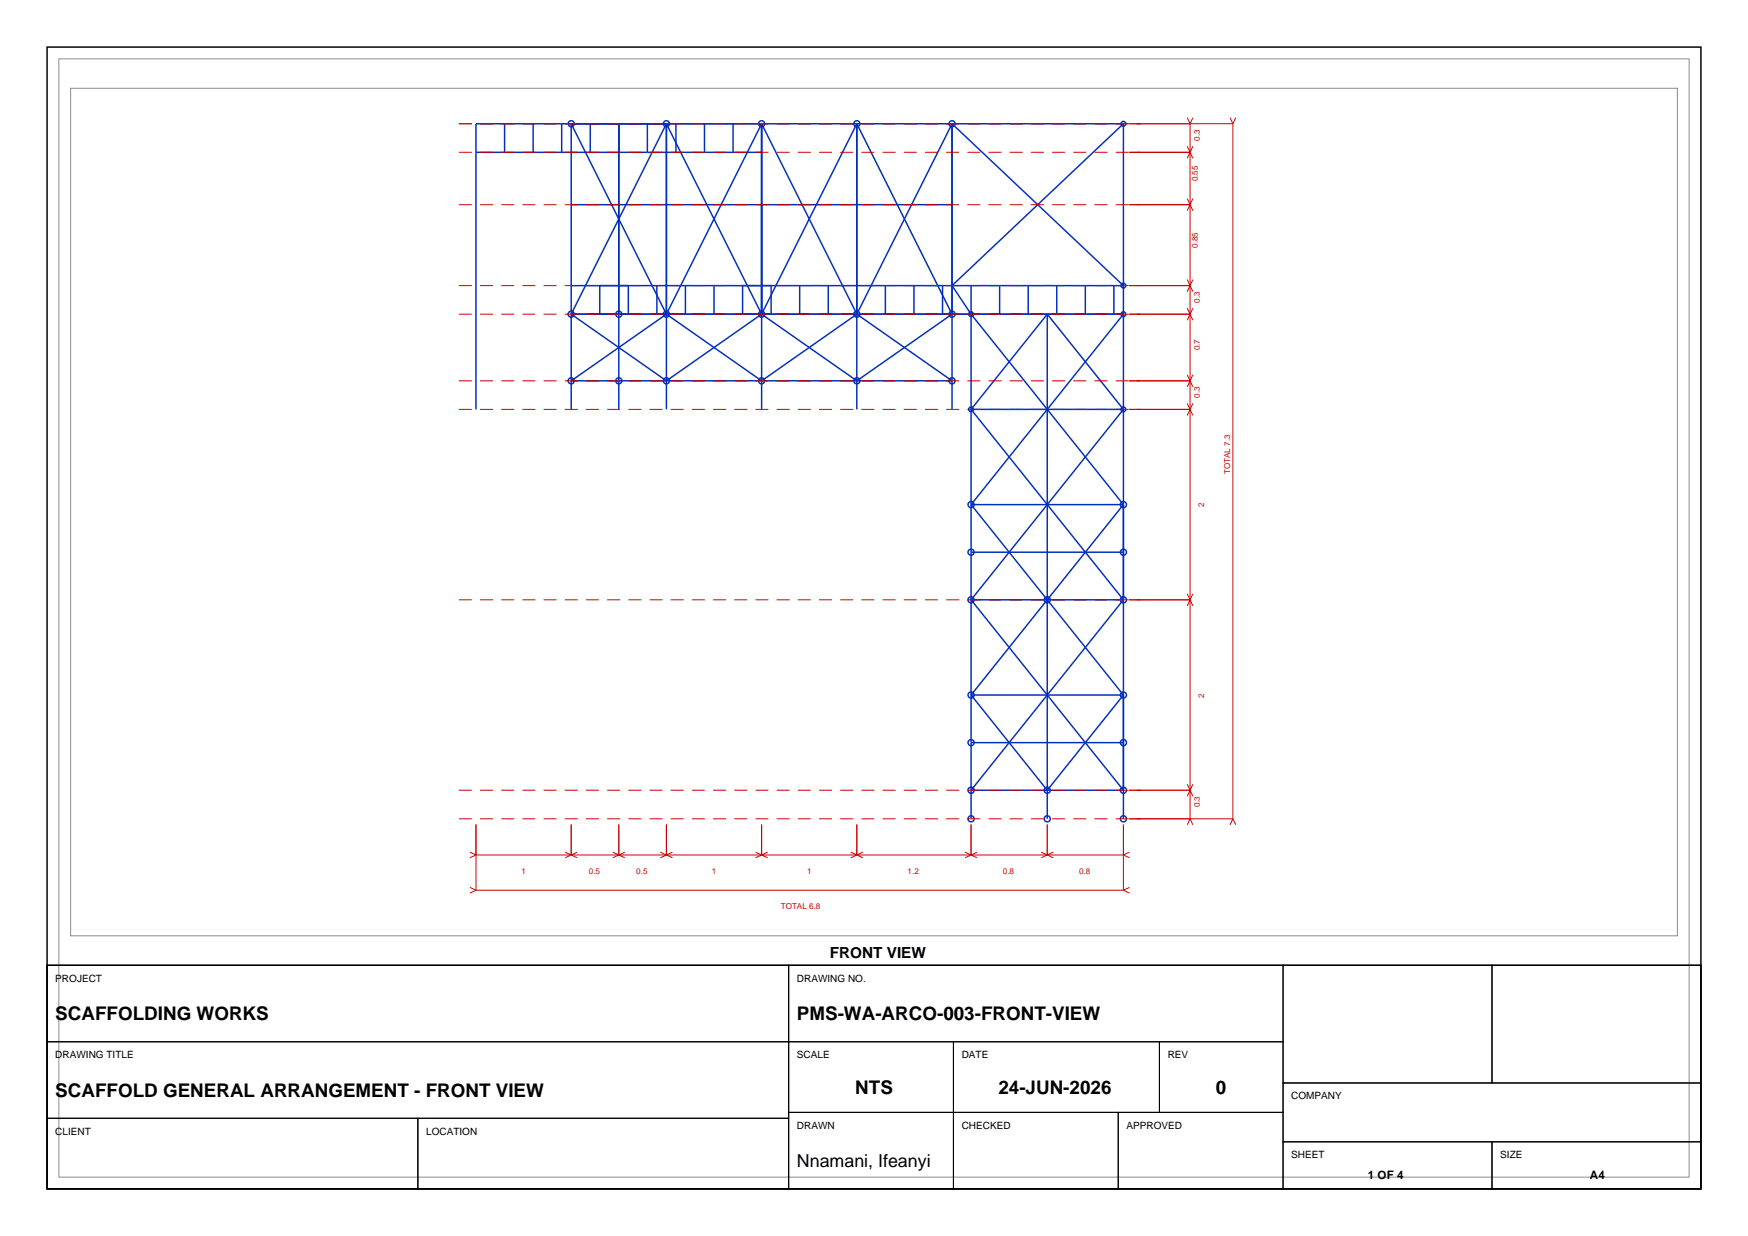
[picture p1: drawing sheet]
<svg xmlns="http://www.w3.org/2000/svg" width="297mm" height="210mm" viewBox="0 0 297 210" stroke-linecap="round" stroke-linejoin="round" font-family="sans-serif">
<path d="M8 8h281v194h-281zM8 164h281v38h-281z" fill="none" stroke="#000" stroke-width=".25"/>
<path d="M10 10h277v190h-277zM12 15h273v144h-273z" fill="none" stroke="#8c8c8c" stroke-width=".17"/>
<g fill="none" stroke="#002ebf" stroke-width=".25">
<path d="M80.9 25.9h48.5M85.7 21v4.9M90.6 21v4.9M95.4 21v4.9M97.1 34.8h64.7M100.3 21v4.9M105.1 21v48.6M110 21v4.9M113.2 21v48.6M113.2 21l-16.1 32.4M113.2 21l16.2 32.4M114.8 21v4.9"/>
<path d="M119.7 21v4.9M124.6 21v4.9M129.4 21v48.6M129.4 21l-16.2 32.4M129.4 21l16.2 32.4M145.6 21v48.6M145.6 21l-16.2 32.4M145.6 21l16.2 32.4-16.2 11.3-16.2-11.3M161.8 21v48.6M161.8 21l29.1 27.5h-93.8M161.8 21l-16.2 32.4M190.9 21h-110v48.6"/>
<path d="M190.9 21v118.1M190.9 21l-29.1 27.5 3.2 4.9 25.9 32.3M97.1 53.4h93.8l-25.9 32.3M97.1 53.4l16.1 11.3 16.2-11.3M101.9 48.5v4.9M106.8 48.5v4.9M111.6 48.5v4.9M113.2 53.4l-16.1 11.3h64.7l-16.2-11.3M113.2 53.4l-16.1-32.4v48.6M113.2 53.4l16.2 11.3 16.2-11.3M116.5 48.5v4.9M121.3 48.5v4.9"/>
<path d="M126.2 48.5v4.9M131 48.5v4.9M135.9 48.5v4.9M140.7 48.5v4.9M150.4 48.5v4.9M155.3 48.5v4.9M160.1 48.5v4.9M165 48.5v90.6M169.8 48.5v4.9M174.7 48.5v4.9M177.9 53.4v85.7M177.9 53.4l-12.9 16.2"/>
<path d="M177.9 53.4l13 16.2M179.6 48.5v4.9M184.4 48.5v4.9M189.3 48.5v4.9M165 69.6h25.9M165 69.6l25.9 32.3M190.9 69.6l-25.9 32.3M165 93.8h25.9M165 85.7h25.9M165 85.7l25.9 32.4M190.9 85.7l-25.9 32.4M165 101.9l25.9 32.4h-25.9l25.9-32.4"/>
<path d="M165 101.9h25.9M165 118.1h25.9M165 118.1l12.9 16.2 13-16.2M165 126.2h25.9"/>
<circle cx="97.1" cy="21" r=".52"/>
<circle cx="113.2" cy="21" r=".52"/>
<circle cx="129.4" cy="21" r=".52"/>
<circle cx="145.6" cy="21" r=".52"/>
<circle cx="161.8" cy="21" r=".52"/>
<circle cx="190.9" cy="21" r=".4"/>
<circle cx="97.1" cy="53.4" r=".52"/>
<circle cx="105.1" cy="53.4" r=".52"/>
<circle cx="113.2" cy="53.4" r=".52"/>
<circle cx="129.4" cy="53.4" r=".52"/>
<circle cx="145.6" cy="53.4" r=".52"/>
<circle cx="161.8" cy="53.4" r=".52"/>
<circle cx="165" cy="53.4" r=".4"/>
<circle cx="190.9" cy="48.5" r=".4"/>
<circle cx="190.9" cy="53.4" r=".4"/>
<circle cx="97.1" cy="64.7" r=".52"/>
<circle cx="105.1" cy="64.7" r=".52"/>
<circle cx="113.2" cy="64.7" r=".52"/>
<circle cx="129.4" cy="64.7" r=".52"/>
<circle cx="145.6" cy="64.7" r=".52"/>
<circle cx="161.8" cy="64.7" r=".52"/>
<circle cx="165" cy="69.6" r=".4"/>
<circle cx="190.9" cy="69.6" r=".4"/>
<circle cx="165" cy="93.8" r=".52"/>
<circle cx="165" cy="85.7" r=".52"/>
<circle cx="190.9" cy="93.8" r=".52"/>
<circle cx="190.9" cy="85.7" r=".52"/>
<circle cx="165" cy="101.9" r=".52"/>
<circle cx="165" cy="118.1" r=".52"/>
<circle cx="177.9" cy="101.9" r=".52"/>
<circle cx="190.9" cy="101.9" r=".52"/>
<circle cx="190.9" cy="118.1" r=".52"/>
<circle cx="165" cy="139.1" r=".52"/>
<circle cx="165" cy="134.3" r=".52"/>
<circle cx="165" cy="126.2" r=".52"/>
<circle cx="177.9" cy="139.1" r=".52"/>
<circle cx="177.9" cy="134.3" r=".52"/>
<circle cx="190.9" cy="139.1" r=".52"/>
<circle cx="190.9" cy="134.3" r=".52"/>
<circle cx="190.9" cy="126.2" r=".52"/>
</g>
<path d="M78 34.8h115.8M78 25.9h115.8M78 21h115.8M78 53.4h115.8M78 48.5h115.8M78 69.6h115.8M78 64.7h115.8M78 101.9h115.8M78 139.1h115.8M78 134.3h115.8" fill="none" stroke="#c00" stroke-width=".17" stroke-dasharray="2.2 1.4" stroke-linecap="butt"/>
<g fill="none" stroke="#c00" stroke-width=".17">
<path d="M201.7 20l.5 1M202.7 20l-.5 1M209 20l.5 1M210 20l-.5 1M191.8 34.8h10.4M191.8 25.9h10.4M191.8 21h17.7M201.7 33.8l1 2M201.7 24.9l1 2M202.2 21v118.1M202.7 33.8l-1 2M202.7 24.9l-1 2"/>
<path d="M209.5 21v118.1M191.8 53.4h10.4M191.8 48.5h10.4M201.7 52.4l1 2M201.7 47.5l1 2.1M202.7 52.4l-1 2M202.7 47.5l-1 2.1M191.8 69.6h10.4M191.8 64.7h10.4M201.7 68.5l1 2.1M201.7 63.7l1 2M202.7 68.5l-1 2.1"/>
<path d="M202.7 63.7l-1 2M191.8 101.9h10.4M201.7 100.9l1 2M202.7 100.9l-1 2M191.8 139.1h17.7M191.8 134.3h10.4M201.7 133.2l1 2.1M202.2 139.1l-.5 1M202.2 139.1l.5 1M202.7 133.2l-1 2.1M209.5 139.1l-.5 1M209.5 139.1l.5 1"/>
<path d="M79.8 144.8l1.1 .5M79.8 150.8l1.1 .4M80.9 140.1v11.1M80.9 145.3h110M80.9 145.3l-1.1 .4M80.9 151.2h110M80.9 151.2l-1.1 .5M96 144.8l2.1 .9M97.1 140.1v5.2M98.1 144.8l-2.1 .9M104.1 144.8l2.1 .9M105.1 140.1v5.2"/>
<path d="M105.1 145.3l-1 .4M106.2 144.8l-1.1 .5M112.2 144.8l2.1 .9M113.2 140.1v5.2M114.3 144.8l-2.1 .9M128.4 144.8l2 .9M129.4 140.1v5.2M130.4 144.8l-2 .9M144.6 144.8l2 .9M145.6 140.1v5.2M146.6 144.8l-2 .9M164 144.8l2 .9"/>
<path d="M165 140.1v5.2M166 144.8l-2 .9M176.9 144.8l2.1 .9M177.9 140.1v5.2M179 144.8l-2.1 .9M190.9 140.1v11.1M190.9 145.3l1 .4M190.9 151.2l1 .5M191.9 144.8l-1 .5M191.9 150.8l-1 .4"/>
</g>
<g fill="none" stroke="#000" stroke-width=".18">
<path d="M8 164h126v13h-126zM8 177h126v13h-126zM134 164h84v13h-84zM134 177h28v12h-28zM162 177h35v12h-35zM197 177h21v12h-21zM218 164h35.5v20h-35.5zM253.5 164h35.5v20h-35.5zM8 190h63v12h-63zM71 190h63v12h-63zM134 189h28v13h-28zM162 189h28v13h-28z"/>
<path d="M190 189h28v13h-28zM218 184h71v10h-71zM218 194h35.5v8h-35.5zM253.5 194h35.5v8h-35.5z"/>
</g>
<g font-size="3.2">
<text x="9.4" y="173.3">SCAFFOLDING WORKS</text>
<text x="135.4" y="173.3">PMS-WA-ARCO-003-FRONT-VIEW</text>
<text x="145.3" y="185.8">NTS</text>
<text x="169.6" y="185.8">24-JUN-2026</text>
<text x="206.6" y="185.8">0</text>
<text x="9.4" y="186.3">SCAFFOLD GENERAL ARRANGEMENT - FRONT VIEW</text>
</g>
<text font-size="3" x="135.4" y="198.3">Nnamani, Ifeanyi</text>
<text font-size="2.6" x="141" y="162.8">FRONT VIEW</text>
<g font-size="2">
<text x="232.4" y="200.2">1 OF 4</text>
<text x="270.1" y="200.2">A4</text>
</g>
<g font-size="1.7">
<text x="9.4" y="166.8">PROJECT</text>
<text x="135.4" y="166.8">DRAWING NO.</text>
<text x="9.4" y="179.8">DRAWING TITLE</text>
<text x="135.4" y="179.8">SCALE</text>
<text x="163.4" y="179.8">DATE</text>
<text x="198.4" y="179.8">REV</text>
<text x="135.4" y="191.8">DRAWN</text>
<text x="163.4" y="191.8">CHECKED</text>
<text x="191.4" y="191.8">APPROVED</text>
<text x="219.4" y="186.8">COMPANY</text>
<text x="9.4" y="192.8">CLIENT</text>
<text x="72.4" y="192.8">LOCATION</text>
<text x="219.4" y="196.8">SHEET</text>
<text x="254.9" y="196.8">SIZE</text>
</g>
<g font-size="1.4" fill="#c00">
<text x="203.9" y="23.9" transform="rotate(-90 203.9 23.9)">0.3</text>
<text x="203.5" y="30.8" transform="rotate(-90 203.5 30.8)">0.55</text>
<text x="203.5" y="42.1" transform="rotate(-90 203.5 42.1)">0.85</text>
<text x="203.9" y="51.4" transform="rotate(-90 203.9 51.4)">0.3</text>
<text x="203.9" y="59.5" transform="rotate(-90 203.9 59.5)">0.7</text>
<text x="203.9" y="67.6" transform="rotate(-90 203.9 67.6)">0.3</text>
<text x="209" y="80.6" transform="rotate(-90 209 80.6)">TOTAL 7.3</text>
<text x="204.6" y="86.2" transform="rotate(-90 204.6 86.2)">2</text>
<text x="204.6" y="118.6" transform="rotate(-90 204.6 118.6)">2</text>
<text x="203.9" y="137.2" transform="rotate(-90 203.9 137.2)">0.3</text>
<text x="88.6" y="148.5">1</text>
<text x="100" y="148.5">0.5</text>
<text x="108.1" y="148.5">0.5</text>
<text x="121" y="148.5">1</text>
<text x="137.1" y="148.5">1</text>
<text x="154.2" y="148.5">1.2</text>
<text x="170.4" y="148.5">0.8</text>
<text x="183.3" y="148.5">0.8</text>
<text x="132.7" y="154.5">TOTAL 6.8</text>
</g>
</svg>
